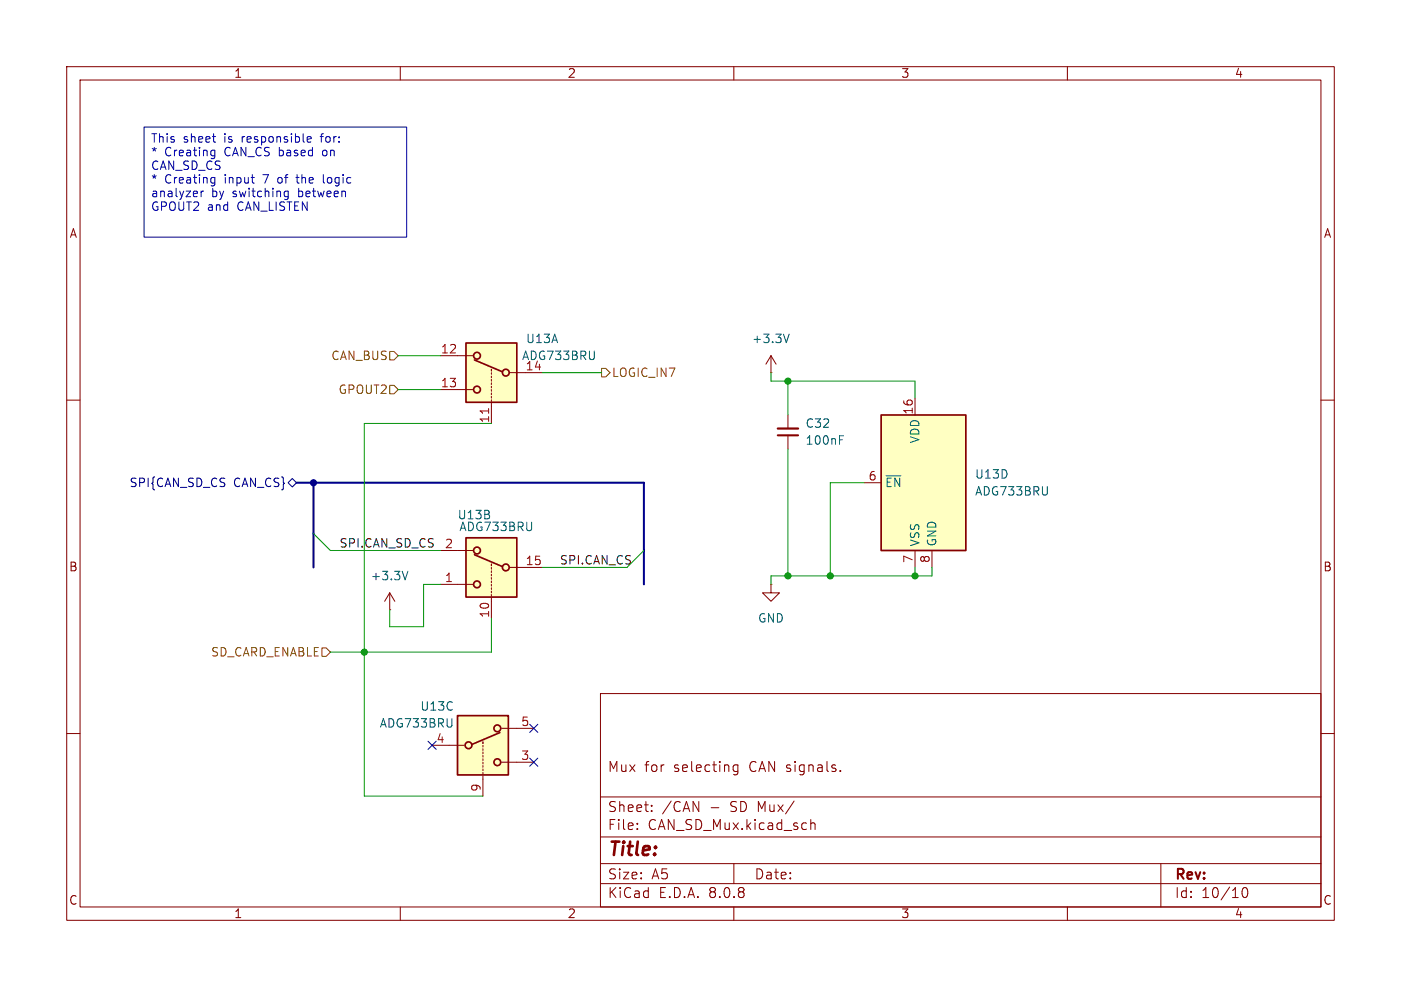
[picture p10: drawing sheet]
<svg xmlns="http://www.w3.org/2000/svg" width="210mm" height="148mm" viewBox="0 0 210 148" stroke-linecap="round" stroke-linejoin="round" font-family="sans-serif">
<g fill="none" stroke="#840000" stroke-width=".15">
<path d="M10 10h190v128h-190zM12 12h186v124h-186zM60 10v2M110 10v2M160 10v2M10 60h2M198 60h2M10 110h2M90 104h108v32h-108zM90 119.5h108M110.6 114.7v1.2a.41 .41 0 0 1-.6 .2M110.6 114.8l-.4-.1-.3 .3v.4l.1 .2h.6"/>
<path d="M126 115.5v.2M198 110h2M60 136v2M90 132.5h108M90 129.5h108M90 125.5h108M95.5 124.2v.2M95.5 123.5v.1M97.7 121.5v.2M97.7 120.8v.1M110 136v2M110 129.5v3"/>
<path d="M121.5 122.9v1.5M121.5 123.5a.37 .37 0 0 1 .7 .1v.8M160 136v2M174 129.5v6.5M186.3 133.2l.4-.1a.94 .94 0 0 1 0 1.5h-.2a.91 .91 0 0 1-.2-1.4z"/>
</g>
<path d="M69.8 80.6h7.7v8.9h-7.7z" fill="#ffffc2"/>
<g fill="none" stroke="#840000" stroke-width=".25">
<path d="M69.8 80.6h7.7v8.9h-7.7zM71.1 83.2l4.2 1.8"/>
<circle cx="71.5" cy="82.6" r=".51"/>
<circle cx="71.5" cy="87.6" r=".51"/>
<circle cx="75.8" cy="85.1" r=".51"/>
</g>
<g fill="none" stroke="#840000" stroke-width=".15">
<path d="M66 87.6h4.9M66 82.6h4.9M73.7 84.6v.2M73.7 85.1v.2M73.7 85.6v.3M73.7 86.1v.3M73.7 86.6v.3M73.7 87.1v.3M73.7 87.6v.3M73.7 88.1v.3M73.7 88.6v.3M73.7 89.2v.2"/>
<path d="M73.7 89.7v3M76.5 85.1h4.8"/>
</g>
<path d="M132.1 62.2h12.7v20.4h-12.7z" fill="#ffffc2"/>
<path d="M132.1 62.2h12.7v20.4h-12.7z" fill="none" stroke="#840000" stroke-width=".25"/>
<path d="M137.2 59.7v2.5M129.5 72.4h2.6M137.2 82.6v2.5M139.7 82.6v2.5" fill="none" stroke="#840000" stroke-width=".15"/>
<path d="M132.8 71.3h2.2" fill="none" stroke="#006464" stroke-width=".15"/>
<path d="M68.6 107.3h7.6v8.9h-7.6z" fill="#ffffc2"/>
<g fill="none" stroke="#840000" stroke-width=".25">
<path d="M68.6 107.3h7.6v8.9h-7.6zM74.9 109.9l-4.2 1.7"/>
<circle cx="70.2" cy="111.8" r=".51"/>
<circle cx="74.5" cy="114.3" r=".51"/>
<circle cx="74.5" cy="109.2" r=".51"/>
</g>
<g fill="none" stroke="#840000" stroke-width=".15">
<path d="M115.6 55.9h.1M115.6 53.3l-.8 1.3M115.6 53.3v2.6M115.6 53.3l.7 1.3M118.1 62.2v2.1M118.1 65.3v2M58.4 91.4h.1M58.4 88.9l-.7 1.3M58.4 88.9v2.5M58.4 88.9l.8 1.3M115.6 87.6v1.3h1.2l-1.2 1.3-1.3-1.3h1.3M115.6 87.6h.1"/>
<path d="M64.8 111.8h4.8M72.4 111.3v.2M72.4 111.8v.2M72.4 112.3v.2M72.4 112.8v.2M72.4 113.3v.2M72.4 113.8v.2M72.4 114.3v.3M72.4 114.8v.3M72.4 115.3v.3M72.4 115.8v.3M72.4 116.3v3.1"/>
<path d="M75.2 114.3h4.8M75.2 109.2h4.8"/>
</g>
<path d="M118.3 50.1l-.4 1.3M125.8 65.9h.5M125.8 65.3h.6M61.1 85.7l-.4 1.2" fill="none" stroke="#006464" stroke-width=".15"/>
<path d="M116.6 64.3h3" fill="none" stroke="#840000" stroke-width=".33"/>
<path d="M116.6 65.3h3" fill="none" stroke="#840000" stroke-width=".3"/>
<path d="M69.8 51.4h7.7v8.9h-7.7z" fill="#ffffc2"/>
<g fill="none" stroke="#840000" stroke-width=".25">
<path d="M69.8 51.4h7.7v8.9h-7.7zM71.1 54l4.2 1.8"/>
<circle cx="71.5" cy="58.4" r=".51"/>
<circle cx="71.5" cy="53.3" r=".51"/>
<circle cx="75.8" cy="55.9" r=".51"/>
</g>
<g fill="none" stroke="#840000" stroke-width=".15">
<path d="M66 58.4h4.9M66 53.3h4.9M73.7 55.4v.2M73.7 55.9v.2M73.7 56.4v.2M73.7 56.9v.3M73.7 57.4v.3M73.7 57.9v.3M73.7 58.4v.3M73.7 58.9v.3M73.7 59.4v.3M73.7 59.9v.3"/>
<path d="M76.5 55.9h4.8M73.7 60.5v3"/>
</g>
<path d="M73.2 61.3v.7" fill="none" stroke="#a90000" stroke-width=".15"/>
<path d="M58.4 52.7h.7l.6 .6-.6 .7h-.7zM58.4 57.8h.7l.6 .6-.6 .7h-.7zM90.2 55.2h.6l.6 .7-.6 .6h-.6zM48.3 97.2h.6l.6 .6-.6 .6h-.6z" fill="none" stroke="#725600" stroke-width=".15"/>
<path d="M43.2 72.4l.6-.6 .6 .6-.6 .6zM64.2 111.2l1.2 1.2M65.4 111.2l-1.2 1.2M79.4 108.6l1.2 1.2M79.4 113.7l1.2 1.2M80.6 108.6l-1.2 1.2M80.6 113.7l-1.2 1.2" fill="none" stroke="#000084" stroke-width=".15"/>
<g fill="none" stroke="#0000c2" stroke-width=".15">
<path d="M21.6 19.1h39.4v16.5h-39.4zM30.1 28.7v.8M30.2 28.8l-.1 .1M31.8 22.5l.4 .1M32.1 26.6l.1 .1M32.2 22.5v1.1l-.1 .1-.3 .1M32.2 26.6v1l-.1 .2-.3 .1M32.2 23.3l-.4 .1M32.2 27.4l-.4 .1M42.7 29.4h.5M42.7 28.7h.5M43.2 28.7v1l-.2 .2h-.3"/>
<path d="M44.4 26.6h.4M44.5 26.2l.1 1.2M46.1 21.3h.5M46.1 20.5h.4l.2 .3-.7 .1M48.5 26.2v1.1l.1 .2"/>
</g>
<path d="M44.4 72.4h52.1v15.2M47 72.4v12.7" fill="none" stroke="#000084" stroke-width=".3"/>
<g fill="none" stroke="#009600" stroke-width=".15">
<path d="M59.7 58.4h6.3M59.7 53.3h6.3M81.3 55.9h8.9M115.6 55.9v1.3h21.6v2.5M118.1 57.2v5M73.7 63.5h-19.1v55.9h17.8M118.1 67.3v19.1M129.5 72.4h-5v14M47 80l2.5 2.6h16.5M66 87.6h-2.5v6.4h-5.1v-2.6M73.7 92.7v5.1h-24.2M96.5 82.6l-2.5 2.5h-12.7"/>
<path d="M137.2 85.1v1.3M139.7 85.1v1.3h-24.1v1.2"/>
</g>
<g fill="#009600" stroke="#009600" stroke-width=".15">
<circle cx="118.1" cy="86.4" r=".46"/>
<circle cx="124.5" cy="86.4" r=".46"/>
<circle cx="118.1" cy="57.2" r=".46"/>
<circle cx="137.2" cy="86.4" r=".46"/>
<circle cx="54.6" cy="97.8" r=".46"/>
</g>
<circle cx="47" cy="72.4" r=".46" fill="#000084" stroke="#000084" stroke-width=".15"/>
<text font-size="2.8" fill="#840000" x="91" y="128.9">Title:</text>
<g font-size="2.1" fill="#840000">
<text x="91" y="116">Mux</text>
<text x="96.6" y="116">for</text>
<text x="101" y="116">selecting</text>
<text x="112.5" y="116">CAN signals.</text>
<text x="91" y="124.7">File:</text>
<text x="91" y="122">Sheet:</text>
<text x="97.1" y="124.7">CAN_SD_Mux.kicad_sch</text>
<text x="99.2" y="122">/CAN</text>
<text x="106.5" y="122">-</text>
<text x="109.6" y="122">SD Mux/</text>
<text x="91" y="134.9">KiCad</text>
<text x="91" y="132.1">Size:</text>
<text x="97.7" y="132.1">A5</text>
<text x="98.7" y="134.9">E.D.A.</text>
<text x="106.3" y="134.9">8.0.8</text>
<text x="113" y="132.1">Date:</text>
<text x="176" y="132.3">Rev:</text>
<text x="176" y="134.9">Id:</text>
<text x="180.1" y="134.9">10/10</text>
</g>
<g font-size="1.8" fill="#840000">
<text x="35" y="11.9">1</text>
<text x="85" y="11.9">2</text>
<text x="135" y="11.9">3</text>
<text x="185" y="11.9">4</text>
<text x="10.3" y="35.9">A</text>
<text x="198.4" y="35.9">A</text>
<text x="10.3" y="85.9">B</text>
<text x="198.3" y="85.9">B</text>
<text x="10.3" y="135.9">C</text>
<text x="35" y="137.9">1</text>
<text x="85" y="137.9">2</text>
<text x="135" y="137.9">3</text>
<text x="185" y="137.9">4</text>
<text x="198.3" y="135.9">C</text>
</g>
<g font-size="1.8" fill="#0000c2">
<text x="22.5" y="21.7">This</text>
<text x="22.5" y="23.8">*</text>
<text x="24.7" y="23.8">Creating</text>
<text x="27.5" y="21.7">sheet</text>
<text x="33.7" y="21.7">is</text>
<text x="33.8" y="23.8">CAN_CS based</text>
<text x="36.5" y="21.7">responsible</text>
<text x="48.6" y="21.7">for:</text>
<text x="48.8" y="23.8">on</text>
<text x="22.5" y="25.8">CAN_SD_CS</text>
<text x="22.5" y="27.9">*</text>
<text x="22.5" y="29.9">analyzer</text>
<text x="24.7" y="27.9">Creating</text>
<text x="31.7" y="29.9">by</text>
<text x="33.8" y="27.9">input</text>
<text x="35" y="29.9">switching</text>
<text x="39.7" y="27.9">7</text>
<text x="42.1" y="27.9">of</text>
<text x="45" y="29.9">between</text>
<text x="45.1" y="27.9">the</text>
<text x="49.3" y="27.9">logic</text>
<text x="22.5" y="32">GPOUT2</text>
<text x="31.1" y="32">and</text>
<text x="35.7" y="32">CAN_LISTEN</text>
</g>
<g font-size="1.8" fill="#a90000">
<text x="66" y="53.1">12</text>
<text x="66" y="58.2">13</text>
<text x="73.4" y="63.5" transform="rotate(-90 73.4 63.5)">11</text>
<text x="136.9" y="62.3" transform="rotate(-90 136.9 62.3)">16</text>
<text x="130.1" y="72.1">6</text>
<text x="66.6" y="82.3">2</text>
<text x="66.6" y="87.4">1</text>
<text x="78.7" y="84.8">15</text>
<text x="136.9" y="84.5" transform="rotate(-90 136.9 84.5)">7</text>
<text x="139.4" y="84.5" transform="rotate(-90 139.4 84.5)">8</text>
<text x="73.4" y="92.8" transform="rotate(-90 73.4 92.8)">10</text>
<text x="65.3" y="111.5">4</text>
<text x="78" y="109">5</text>
<text x="72.1" y="118.8" transform="rotate(-90 72.1 118.8)">9</text>
<text x="78" y="114">3</text>
</g>
<g font-size="1.8" fill="#006464">
<text x="78.8" y="51.7">U13A</text>
<text x="112.6" y="51.7">+3.3V</text>
<text x="78.2" y="54.2">ADG733BRU</text>
<text x="78.7" y="55.6">14</text>
<text x="120.7" y="64.4">C32</text>
<text x="120.7" y="66.9">100nF</text>
<text x="138" y="66.6" transform="rotate(-90 138 66.6)">VDD</text>
<text x="146.1" y="72">U13D</text>
<text x="132.6" y="73.3">~{EN}</text>
<text x="146.1" y="74.5">ADG733BRU</text>
<text x="68.5" y="78.1">U13B</text>
<text x="68.8" y="79.9">ADG733BRU</text>
<text x="138" y="82" transform="rotate(-90 138 82)">VSS</text>
<text x="140.6" y="82" transform="rotate(-90 140.6 82)">GND</text>
<text x="55.5" y="87.2">+3.3V</text>
<text x="113.5" y="93.6">GND</text>
<text x="62.9" y="106.8">U13C</text>
<text x="56.8" y="109.3">ADG733BRU</text>
</g>
<g font-size="1.8" fill="#725600">
<text x="49.6" y="54.2">CAN_BUS</text>
<text x="50.6" y="59.3">GPOUT2</text>
<text x="91.6" y="56.7">LOGIC_IN7</text>
<text x="31.5" y="98.7">SD_CARD_ENABLE</text>
</g>
<g font-size="1.8" fill="#000084">
<text x="19.3" y="73.3">SPI{CAN_SD_CS</text>
<text x="35" y="73.3">CAN_CS}</text>
</g>
<g font-size="1.8" fill="#0f0f0f">
<text x="50.8" y="82.2">SPI.CAN_SD_CS</text>
<text x="83.8" y="84.7">SPI.CAN_CS</text>
</g>
</svg>
